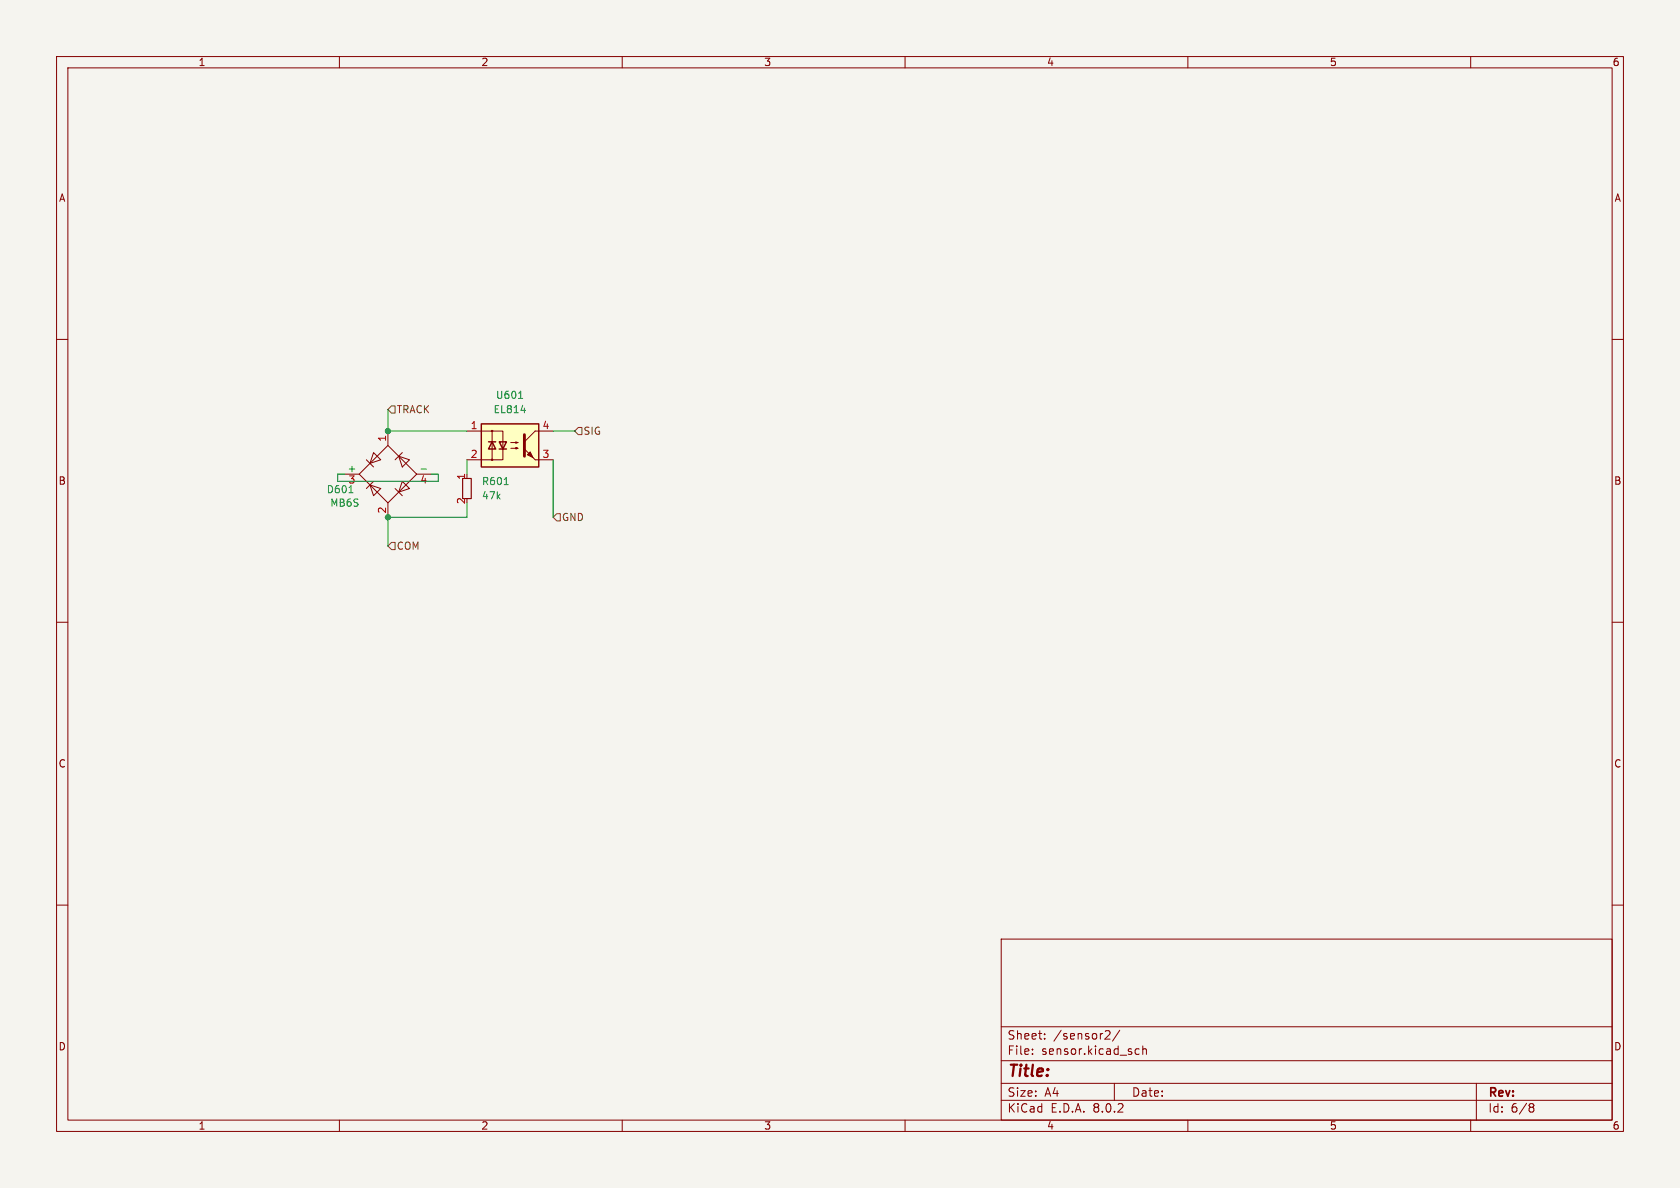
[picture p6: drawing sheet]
<svg xmlns="http://www.w3.org/2000/svg" width="297mm" height="210mm" viewBox="0 0 297 210" stroke-linecap="round" stroke-linejoin="round" font-family="sans-serif">
<path d="M0 0h297v210h-297z" fill="#f5f4ef" stroke="#f5f4ef" stroke-width=".18"/>
<g fill="none" stroke="#840000" stroke-width=".18">
<path d="M10 10h277v190h-277zM12 12h273v186h-273zM60 10v2M110 10v2M160 10v2M210 10v2M260 10v2M10 60h2M285 60h2M68.6 76.2v2.5M61 83.8h2.5M63.5 83.8l5.1-5.1 5.1 5.1-5.1 5.1z"/>
<path d="M64.8 81.3l1.2 1.3M65.4 85.7l1.9 .7-1.3 1.2zM66 80l1.3 1.3-1.9 .6zM66 85.1l-1.2 1.3M68.6 88.9v2.5M69.8 86.4l1.3 1.2M70.5 80.6l1.9 .7-1.3 1.3zM71.1 85.1l1.3 1.3-1.9 .6zM71.1 80l-1.3 1.3M73.7 83.8h2.5M10 110h2M285 110h2"/>
<path d="M10 160h2M285 160h2M177 166h108v32h-108zM60 198v2M110 198v2M160 198v2M177 194.5h108M177 191.5h108M177 187.5h108M177 181.5h108M182.5 186.3v.1M182.5 185.5v.1"/>
<path d="M184.7 183.6v.1M184.7 182.8v.1M195.5 182.3l.5-.1 .2 .1v.3l-.9 1.1h.9M197 191.5v3M198 182.1l-1.3 2M200.8 186.3h.6M200.8 185.5h.6M202 185.5l.2-.1 .4 .1 .1 .9M202 184.9v1.5M210 198v2M260 198v2M261 191.5v6.5"/>
<path d="M270.6 195.1h.3l.3 .3-.3 .3M270.6 195.7h.3M270.9 195.7l.2 .2 .1 .4-.3 .3h-.3"/>
</g>
<path d="M61.7 87.1h.7M74.4 82.9h1" fill="none" stroke="#006464" stroke-width=".18"/>
<path d="M85.1 74.9h10.1v7.7h-10.1z" fill="#ffffc2"/>
<path d="M85.1 74.9h10.1v7.7h-10.1zM86.4 78.1h1.2M87 78.1l.6 1.3h-1.2zM88.3 78.1h1.2l-.6 1.3zM88.3 79.4h1.2" fill="none" stroke="#840000" stroke-width=".25"/>
<g fill="none" stroke="#840000" stroke-width=".18">
<path d="M82.5 76.2h6.4v5.1h-6.4M87 76.2v5.1M90.3 79.2h1.3l-.4 .2v-.3l.4 .1M90.3 78.2h1.3l-.4 .2v-.3l.4 .1M97.8 76.2h-3.2l-1.9 1.9M94.6 81.3h3.2"/>
<circle cx="87" cy="76.2" r=".13"/>
<circle cx="87" cy="81.3" r=".13"/>
</g>
<g fill="#840000" stroke="#840000" stroke-width=".18">
<path d="M92.7 79.4l1.9 1.9z"/>
<path d="M93.7 79.9l.5 1-1-.5z"/>
</g>
<path d="M92.7 76.8v3.8" fill="none" stroke="#840000" stroke-width=".51"/>
<path d="M91.7 70.4h.7M92.1 72.5h.8M89.1 85.7h.8" fill="none" stroke="#006464" stroke-width=".18"/>
<path d="M81.8 84.6h1.5v3.5h-1.5z" fill="none" stroke="#840000" stroke-width=".2"/>
<path d="M69.2 71.8h.6v1.2h-.6l-.6-.6zM101.6 76.2l.6-.6h.7v1.2h-.7zM68.6 96.5l.6-.6h.6v1.3h-.6zM98.4 90.8h.7v1.3h-.7l-.6-.7z" fill="none" stroke="#725600" stroke-width=".18"/>
<path d="M68.6 72.4v3.8h13.9M97.8 76.2h3.8M61 83.8h-1.3v1.3h17.8v-1.3h-1.3M82.5 81.3v2.5M82.5 88.9v2.5h-13.9v5.1M97.8 81.3v10.1" fill="none" stroke="#009600" stroke-width=".18"/>
<g fill="#009600" stroke="#009600" stroke-width=".18">
<circle cx="68.6" cy="76.2" r=".46"/>
<circle cx="68.6" cy="91.4" r=".46"/>
</g>
<text font-size="2.8" fill="#840000" x="178" y="190.9">Title:</text>
<g font-size="2.1" fill="#840000">
<text x="178" y="184">Sheet:</text>
<text x="186.2" y="184">/sensor2/</text>
<text x="178" y="186.7">File:</text>
<text x="184.1" y="186.7">sensor.kicad_sch</text>
<text x="178" y="196.9">KiCad</text>
<text x="178" y="194.1">Size:</text>
<text x="184.7" y="194.1">A4</text>
<text x="185.7" y="196.9">E.D.A.</text>
<text x="193.3" y="196.9">8.0.2</text>
<text x="200" y="194.1">Date:</text>
<text x="263" y="194.3">Rev:</text>
<text x="263" y="196.9">Id:</text>
<text x="267.1" y="196.9">6/8</text>
</g>
<g font-size="1.8" fill="#840000">
<text x="35" y="11.9">1</text>
<text x="85" y="11.9">2</text>
<text x="135" y="11.9">3</text>
<text x="185" y="11.9">4</text>
<text x="235" y="11.9">5</text>
<text x="285" y="11.9">6</text>
<text x="10.3" y="35.9">A</text>
<text x="285.3" y="35.9">A</text>
<text x="10.3" y="85.9">B</text>
<text x="285.3" y="85.9">B</text>
<text x="10.3" y="135.9">C</text>
<text x="285.3" y="135.9">C</text>
<text x="10.3" y="185.9">D</text>
<text x="285.3" y="185.9">D</text>
<text x="35" y="199.9">1</text>
<text x="85" y="199.9">2</text>
<text x="135" y="199.9">3</text>
<text x="185" y="199.9">4</text>
<text x="235" y="199.9">5</text>
<text x="285" y="199.9">6</text>
</g>
<g font-size="1.8" fill="#006464">
<text x="87.6" y="70.7">U601</text>
<text x="87.2" y="73.3">EL814</text>
<text x="57.7" y="87.4">D601</text>
<text x="58.3" y="89.8">MB6S</text>
<text x="61.5" y="85.8">3</text>
<text x="85.1" y="86">R601</text>
<text x="85.1" y="88.5">47k</text>
</g>
<g font-size="1.8" fill="#725600">
<text x="70" y="73.3">TRACK</text>
<text x="103.1" y="77.1">SIG</text>
<text x="99.3" y="92.3">GND</text>
<text x="70" y="97.4">COM</text>
</g>
<g font-size="1.8" fill="#a90000">
<text x="83.1" y="75.9">1</text>
<text x="95.8" y="75.9">4</text>
<text x="61.3" y="83.6">+</text>
<text x="68.3" y="78.2" transform="rotate(-90 68.3 78.2)">1</text>
<text x="83.1" y="81">2</text>
<text x="95.8" y="81">3</text>
<text x="74.2" y="85.8">4</text>
<text x="82.3" y="89.2" transform="rotate(-90 82.3 89.2)">2</text>
<text x="82.3" y="84.9" transform="rotate(-90 82.3 84.9)">1</text>
<text x="68.3" y="90.9" transform="rotate(-90 68.3 90.9)">2</text>
</g>
</svg>
